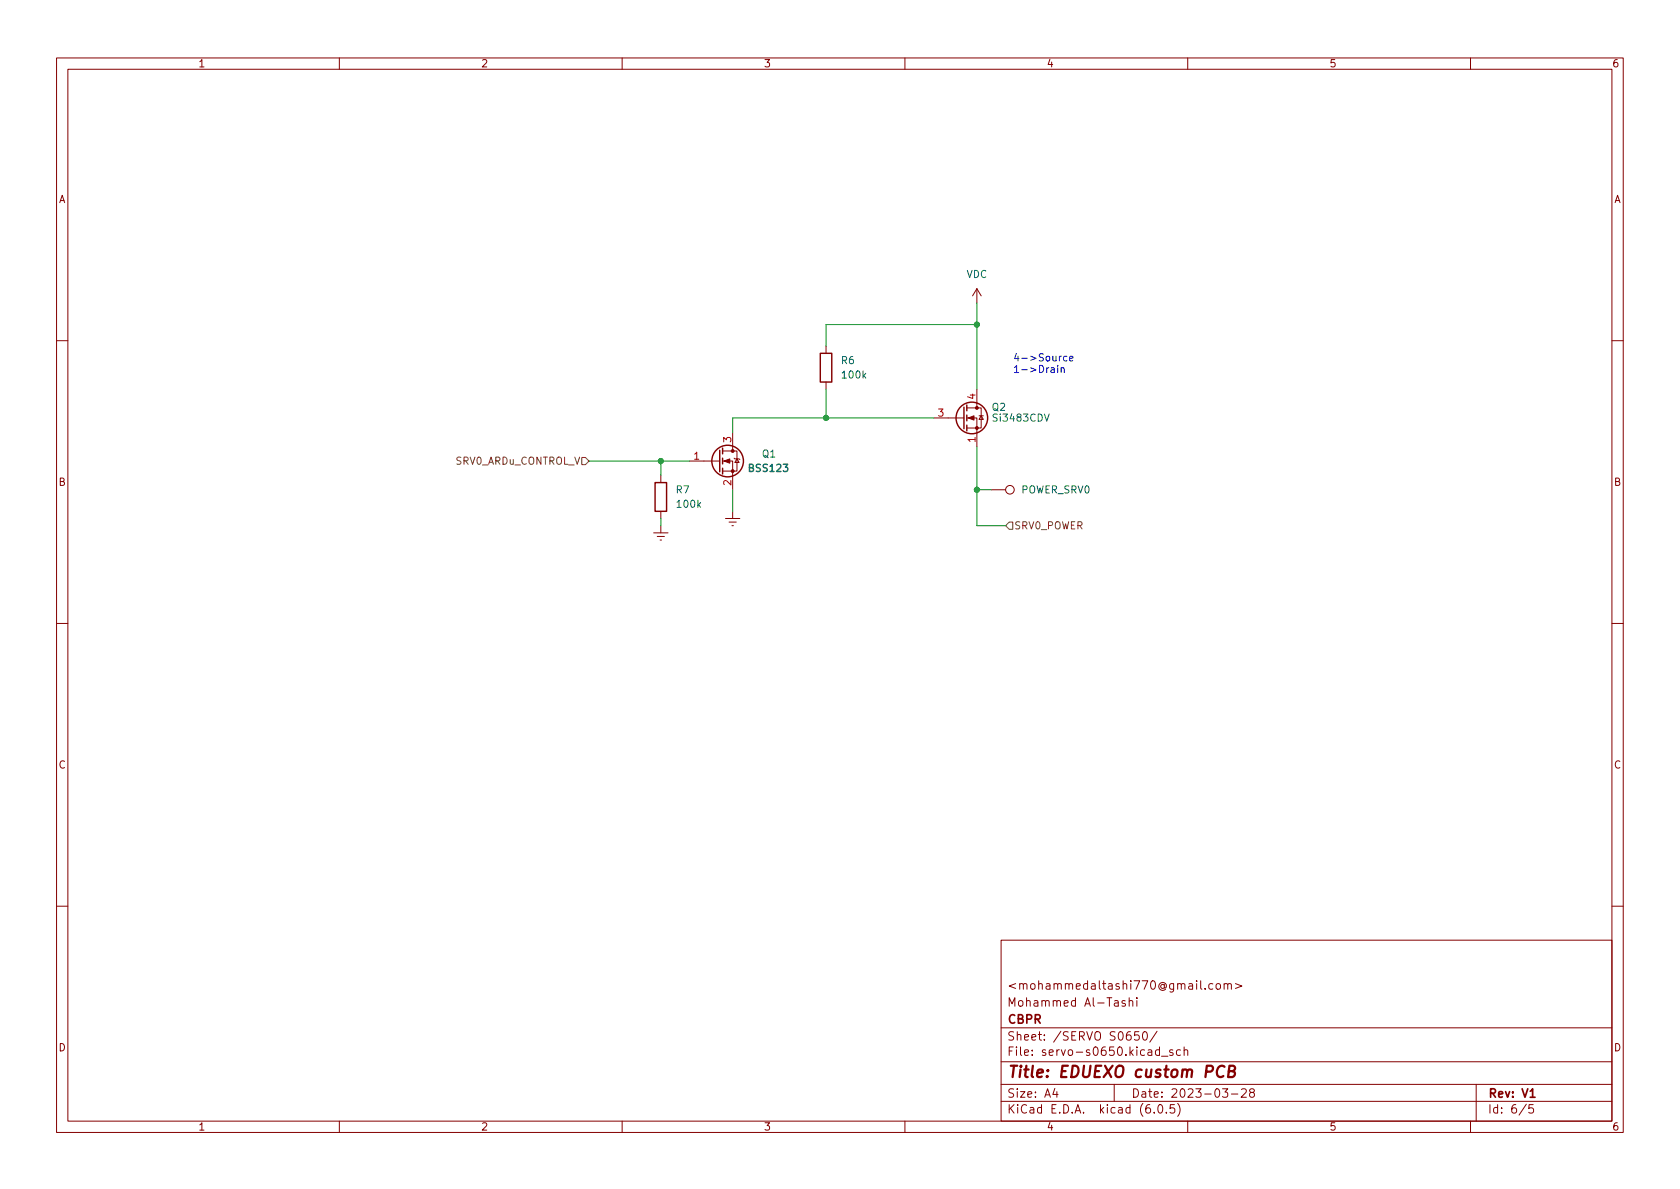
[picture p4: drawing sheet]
<svg xmlns="http://www.w3.org/2000/svg" width="297mm" height="210mm" viewBox="0 0 297 210" stroke-linecap="round" stroke-linejoin="round" font-family="sans-serif">
<g fill="none" stroke="#840000" stroke-width=".18">
<path d="M10 10.2h277v190.1h-277zM12 12.2h273v186.1h-273zM60 10.2v2M110 10.2v2M160 10.2v2M210 10.2v2M260 10.2v2M172.7 51l.8 1.3M172.7 51v2.6M172.7 51l-.7 1.3M10 60.2h2M127.8 79.8h2.5v3.5h-2.5"/>
<path d="M129.5 76.4v3.4M146 61.2v1.3M146 67.6v1.2M165.1 73.9h5.3M170.9 73.9h1.8v5.1M170.9 72.1h2.6v3.6h-2.6M172.7 68.8v3.3M173.1 73.5h.8M173.5 73.5l.4 .7h-.8zM285 60.2h2M115.6 94.2h2.5M116.2 94.9h1.3"/>
<path d="M116.7 95.5h.3M116.8 84.1v1.2M116.8 90.4v1.3M116.8 93v1.2M121.9 81.5h5.4M127.8 81.5h1.7v5.1M128.3 91.7h2.5M128.9 92.3h1.3M129.4 93h.3M129.5 90.4v1.3M129.8 81l.1 .1h.8l.1 .2M130.3 81.1l.4 .7h-.8z"/>
<path d="M175.3 86.6h2.5M10 110.2h2M285 110.2h2M10 160.2h2M177 166.3h108v32h-108zM198.9 177l-.3-.1-.2 .2v.3l.5 .1v.4h-.5M199.6 177.1l.3-.2 .3 .1 .1 .9M199.6 176.4v1.5M201 176.4v.2M201 176.9v1M214.4 174l-.4-.1-.3 .3v.4l.2 .3h.5M215.1 174l.4-.1 .3 .3v.4l-.3 .3h-.4l-.1-.3v-.4z"/>
<path d="M216.4 174.1l.2-.2 .4 .1 .1 .9M216.4 173.9v1M217.1 174.1l.2-.2 .3 .1 .1 .9M218.4 173.9l1.2 .5-1.2 .4M285 160.2h2M60 198.3v2M110 198.3v2M160 198.3v2M177 194.8h108M177 191.8h108M177 187.8h108M177 181.8h108"/>
<path d="M186.5 192.5l-.4 1h1M186.9 193v1M197 191.8v3M201.4 182.4h-.8v.7l.2-.1 .5 .1 .1 .2v.5l-.3 .1-.5-.1M202.1 182.6l.3-.2a.81 .81 0 0 1 .5 .7 .81 .81 0 0 1-.3 .8h-.1a.81 .81 0 0 1-.4-1.3zM204.1 196.7v.1M204.6 182.4l-1.3 1.9M204.9 195.4l.2-.1a.81 .81 0 0 1 .6 .7 .81 .81 0 0 1-.3 .8h-.2a.81 .81 0 0 1-.6-.6 .81 .81 0 0 1 .3-.8zM205 185.7l-.4-.1-.3 .3v.4l.1 .3h.6M205 185.1v1.5M205.4 186.8h1.1M206.2 196.7v.1"/>
<path d="M207.4 185.7l-.4-.1-.2 .2 .1 .3 .5 .1v.4h-.6M207.6 195.3h-.7v.7l.2-.1 .5 .1 .1 .2-.1 .5-.2 .1-.5-.1M208.2 195.1a1.72 1.72 0 0 1 0 2.3M208.7 185.7l-.4-.1-.3 .3v.4l.1 .3h.6M209.4 185.8l.2-.2 .3 .1 .1 .9M209.4 185.1v1.5M210 198.3v2M216.1 192.5h1l-.5 .6 .4 .1v.7l-.2 .1h-.4l-.3-.1M217.7 193.5h1.2M219.5 192.7l.6-.2 .2 .2 .1 .3-1 1h1M221.2 193.2l-.3-.3 .1-.2 .2-.2 .4 .1 .2 .2-.1 .2-.6 .2-.2 .3 .1 .4 .2 .1h.4l.2-.3-.1-.4-.2-.1M260 198.3v2"/>
<path d="M261 191.8v6.5M269.9 195.3l-1.3 1.9M271.1 195.3h-.7l-.1 .7 .2-.1 .5 .1 .2 .2-.1 .5-.2 .1-.6-.1"/>
<circle cx="178.6" cy="86.6" r=".76"/>
</g>
<path d="M270.6 194h.8" fill="none" stroke="#840000" stroke-width=".3"/>
<path d="M216.5 188.7a.88 .88 0 0 0-1-.1 .88 .88 0 0 0-.4 1 .69 .69 0 0 0 .4 .8 .69 .69 0 0 0 .8-.1M217.3 189.4l.8-.1a.46 .46 0 0 0 .3-.4 .46 .46 0 0 0-.4-.4h-.6l-.3 2h.8a.53 .53 0 0 0 .4-.5 .53 .53 0 0 0-.4-.6" fill="none" stroke="#840000" stroke-width=".4"/>
<g fill="none" stroke="#840000" stroke-width=".25">
<path d="M127.3 79.6v3.8M127.8 79.2v1.1M145 62.5h2.1v5.1h-2.1zM170.4 72v3.8M170.9 71.6v1M170.9 73.4v1M170.9 75.2v1M115.8 85.3h2.1v5.1h-2.1zM127.8 81v1M127.8 82.8v1"/>
<circle cx="171.8" cy="73.9" r="2.79"/>
<circle cx="128.7" cy="81.5" r="2.79"/>
</g>
<g fill="#840000" stroke="#840000" stroke-width=".18">
<path d="M128 81.5l1-.4v.8z"/>
<path d="M171.2 73.9l1-.4v.8z"/>
<circle cx="129.5" cy="83.3" r=".25"/>
<circle cx="129.5" cy="79.8" r=".25"/>
<circle cx="172.7" cy="75.7" r=".25"/>
<circle cx="172.7" cy="72.1" r=".25"/>
</g>
<path d="M102.9 80.9h.6l.6 .6-.6 .7h-.6zM177.8 93l.6-.7h.7v1.3h-.7z" fill="none" stroke="#725600" stroke-width=".18"/>
<path d="M187 64.6v.1M187 65v.9M187.6 65.2l.2-.2 .3 .1 .1 .8M187.6 65v.9M188.6 63h-.3l-.3 .2 .2 .6h.4M189.1 63.4l.6-.1v-.3h-.4l-.2 .2 .1 .6h.5" fill="none" stroke="#0000c2" stroke-width=".18"/>
<path d="M172.7 53.6v15.2M172.7 57.4h-26.7v3.8M146 68.8v5.1M165.1 73.9h-35.6v2.5M172.7 79v14h5.1M104.1 81.5h17.8M116.8 81.5v2.6M116.8 91.7v1.3M129.5 86.6v3.8M172.7 86.6h2.6" fill="none" stroke="#009600" stroke-width=".18"/>
<g fill="#009600" stroke="#009600" stroke-width=".18">
<circle cx="172.7" cy="86.6" r=".46"/>
<circle cx="146" cy="73.9" r=".46"/>
<circle cx="116.8" cy="81.5" r=".46"/>
<circle cx="172.7" cy="57.4" r=".46"/>
</g>
<text font-size="2.8" fill="#840000" x="178" y="190.6">Title: EDUEXO custom PCB</text>
<g font-size="2.1" fill="#840000">
<text x="178" y="178">Mohammed Al-Tashi</text>
<text x="178" y="175">&lt;mohammedaltashi770@gmail.com&gt;</text>
<text x="178" y="184">Sheet: /SERVO S0650/</text>
<text x="178" y="181">CBPR</text>
<text x="178" y="186.7">File: servo-s0650.kicad_sch</text>
<text x="178" y="196.9">KiCad E.D.A. kicad (6.0.5)</text>
<text x="178" y="194.1">Size: A4</text>
<text x="200" y="194.1">Date: 2023-03-28</text>
<text x="263" y="194.1">Rev: V1</text>
<text x="263" y="196.9">Id: 6/5</text>
</g>
<g font-size="1.8" fill="#840000">
<text x="35" y="11.9">1</text>
<text x="85" y="11.9">2</text>
<text x="135" y="11.9">3</text>
<text x="185" y="11.9">4</text>
<text x="235" y="11.9">5</text>
<text x="285" y="11.9">6</text>
<text x="10.3" y="35.9">A</text>
<text x="285.3" y="35.9">A</text>
<text x="10.3" y="85.9">B</text>
<text x="285.3" y="85.9">B</text>
<text x="10.3" y="135.9">C</text>
<text x="285.3" y="135.9">C</text>
<text x="10.3" y="185.9">D</text>
<text x="285.3" y="185.9">D</text>
<text x="35" y="199.9">1</text>
<text x="85" y="199.9">2</text>
<text x="135" y="199.9">3</text>
<text x="185" y="199.9">4</text>
<text x="235" y="199.9">5</text>
<text x="285" y="199.9">6</text>
</g>
<g font-size="1.8" fill="#006464">
<text x="170.9" y="49.1">VDC</text>
<text x="148.8" y="64.4">R6</text>
<text x="149" y="66.9">100k</text>
<text x="175.4" y="72.6">Q2</text>
<text x="175.8" y="74.5">Si3483CDV</text>
<text x="132.6" y="83.4">BSS123</text>
<text x="134.8" y="80.9">Q1</text>
<text x="119.6" y="87.2">R7</text>
<text x="119.8" y="89.8">100k</text>
<text x="180.5" y="87.2">POWER_SRV0</text>
</g>
<g font-size="1.8" fill="#0000c2">
<text x="179.1" y="63.9">4-&gt;Source</text>
<text x="179.1" y="65.9">1-&gt;Drain</text>
</g>
<g font-size="1.8" fill="#a90000">
<text x="172.5" y="70.6" transform="rotate(-90 172.5 70.6)">4</text>
<text x="165.9" y="73.7">3</text>
<text x="122.7" y="81.3">1</text>
<text x="129.3" y="78.2" transform="rotate(-90 129.3 78.2)">3</text>
<text x="172.5" y="78.2" transform="rotate(-90 172.5 78.2)">1</text>
<text x="129.3" y="85.8" transform="rotate(-90 129.3 85.8)">2</text>
</g>
<g font-size="1.8" fill="#725600">
<text x="80.3" y="82.2">SRV0_ARDu_CONTROL_V</text>
<text x="179.3" y="93.6">SRV0_POWER</text>
</g>
</svg>
